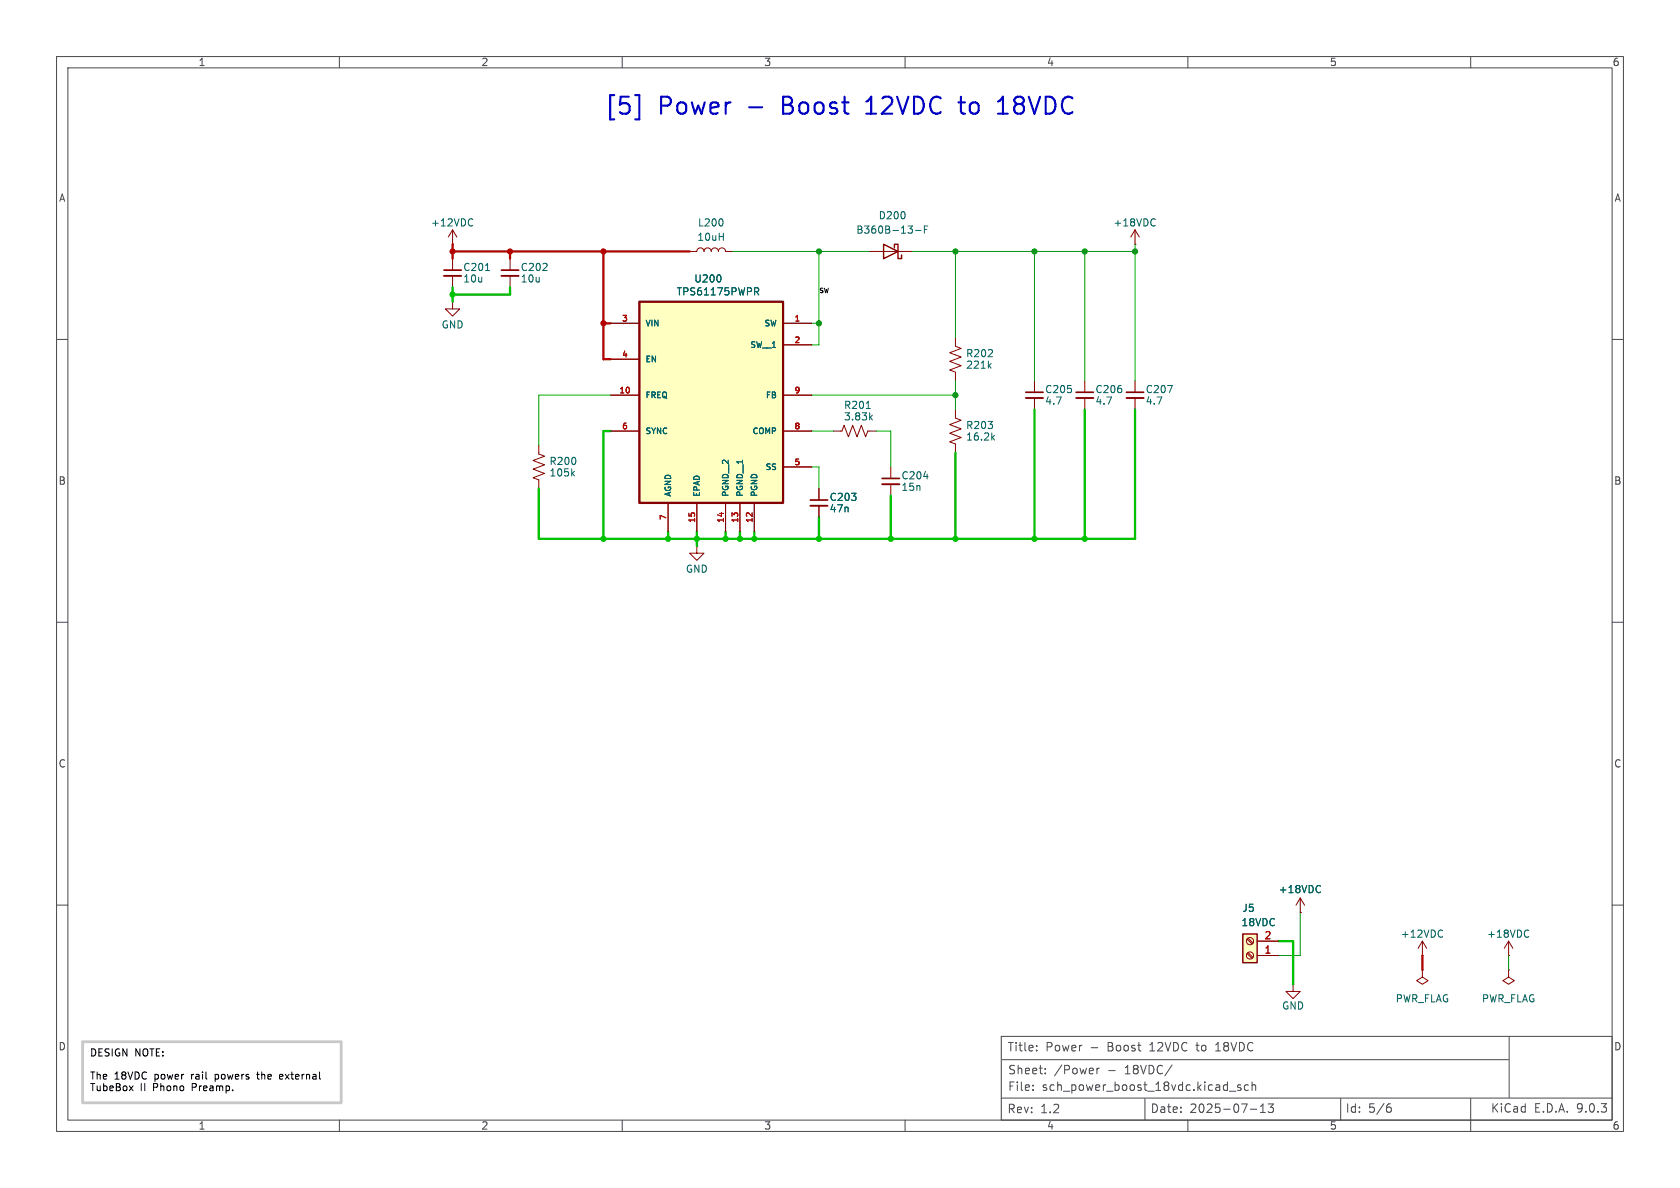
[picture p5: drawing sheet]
<svg xmlns="http://www.w3.org/2000/svg" width="297mm" height="210mm" viewBox="0 0 297 210" stroke-linecap="round" stroke-linejoin="round" font-family="sans-serif">
<g fill="none" stroke="#484848" stroke-width=".18">
<path d="M10 10h277v190h-277zM12 12h273v186h-273zM60 10v2M110 10v2M160 10v2M210 10v2M260 10v2M10 60h2M285 60h2M10 110h2M285 110h2M10 160h2"/>
<path d="M285 160h2M60 198v2M110 198v2M160 198v2M177 194.1h108M177 183.2h108v14.8h-108zM177.2 187.3h89.5M182.6 192.6v.2M182.6 191.8v.2M183.3 185.6v.2M183.3 184.9v.1M184.8 189.7v.1"/>
<path d="M184.8 188.9v.1M193.9 188.8v1M194.4 188.8l-.3 .1-.2 .2M202.4 194.3v3.7M207.2 188.3l-1.3 1.9M210 198v2M214.9 185.8h.9M215.1 184.6l-.2 .1M217.3 192.9h1.2M219.3 191.8h-.3l-.2 .2v.2l.5 .1v.4h-.5M220.7 191.8h-.4l-.3 .2v.5l.1 .2h.6M221.1 196.1h1.1"/>
<path d="M221.3 191.9l.3-.1h.3l.1 1M221.3 191.3v1.5M222.8 196.7h.9M222.8 195.6l.5-.4v1.5M224.2 195.2h.9l-.5 .5 .5 .2v.6l-.3 .2h-.4l-.2-.2M237 194.2v3.8M245.4 195.7l.4 .1 .2 .2-.1 .5-.5 .1M245.8 195.1l-.4 .1M260 194.2v5.8M266.8 183.2v10.8"/>
</g>
<g fill="none" stroke="#840000" stroke-width=".18">
<path d="M80 53.3v1.3h1.3l-1.3 1.3-1.3-1.3h1.3M80 53.3h.1M80 45.7v2.1M80 48.8v2M90.2 45.7v2.1M90.2 48.8v2M200.7 43.2h.1M200.7 40.6l-.8 1.3M200.7 40.6l.7 1.3M200.7 40.6v2.6M95.2 78.7v1.6l1.1 .3-2.1 .8 2.1 .8-2.1 .7 2.1 .8-2.1 .8 1 .3v1.6M123.2 96.5v1.3h1.3l-1.3 1.3-1.3-1.3h1.3"/>
<path d="M123.2 96.5h.1"/>
</g>
<path d="M204 38.7l.2 .1M204.2 39.8l-.2 .1M85.8 47.8h.8M101.2 83.7l.4 .4M101.6 83.3l-.5 .5" fill="none" stroke="#006464" stroke-width=".18"/>
<path d="M78.5 47.8h3M88.6 47.8h3.1" fill="none" stroke="#840000" stroke-width=".3"/>
<path d="M78.5 48.8h3M88.6 48.8h3.1" fill="none" stroke="#840000" stroke-width=".33"/>
<path d="M219.7 165.1h2.5v5.1h-2.5z" fill="#ffffc2"/>
<path d="M219.7 165.1h2.5v5.1h-2.5z" fill="none" stroke="#840000" stroke-width=".25"/>
<g fill="none" stroke="#840000" stroke-width=".18">
<path d="M168.9 59.7v1.5l1 .4-2 .8 2 .7-2 .8 2 .7-2 .8 1 .4v1.5M147.3 76.2h1.5l.4-1 .8 2 .7-2 .8 2 .8-2 .7 2 .4-1h1.5M229.9 158.8l-.8 1.2M229.9 158.8l.7 1.2M229.9 158.8v2.5M220.5 168.6l.8 .8M220.5 166l.8 .9M220.6 168.4l.9 .8M220.6 165.9l.9 .8M222.2 168.9h3.9M222.2 166.4h3.9M228.6 174v1.3h1.3l-1.3 1.2-1.3-1.2h1.3"/>
<path d="M228.6 174h.1M229.9 161.3h.1M251.5 168.9h.1M251.5 171.5v1.2l1 .7-1 .6-1.1-.6 1.1-.7M251.5 171.5h.1M251.5 166.4l-.8 1.2M251.5 166.4l.7 1.2M251.5 166.4v2.5M266.7 168.9h.1M266.7 171.5v1.2l1 .7-1 .6-1-.6 1-.7M266.7 171.5h.1M266.7 166.4l-.8 1.2"/>
<path d="M266.7 166.4l.8 1.2M266.7 166.4v2.5"/>
<circle cx="221" cy="168.9" r=".63"/>
<circle cx="221" cy="166.4" r=".63"/>
</g>
<path d="M153.1 72.2h.8M153.9 73.8l.3 .4M154.2 73.4l-.5 .5M174.9 64.6l.3 .5M175.2 64.2l-.5 .5M233.2 156.5l.2 .2M233.4 157.7l-.2 .1M254.8 164.4l.2 .1M255 165.6l-.2 .1M270 164.4l.3 .1M270.3 165.6l-.3 .1" fill="none" stroke="#006464" stroke-width=".18"/>
<path d="M113 53.3h25.4v35.6h-25.4z" fill="#ffffc2"/>
<path d="M113 53.3h25.4v35.6h-25.4z" fill="none" stroke="#840000" stroke-width=".41"/>
<g fill="none" stroke="#840000" stroke-width=".18">
<path d="M80 43.2h.1M80 40.6l-.8 1.3M80 40.6l.8 1.3M80 40.6v2.6M107.9 57.2h5.1M121.9 44.5h1.3a.64 .64 0 0 1 .6-.7 .64 .64 0 0 1 .7 .7 .64 .64 0 0 1 .6-.7 .64 .64 0 0 1 .6 .7 .64 .64 0 0 1 .7-.7 .64 .64 0 0 1 .6 .7 .64 .64 0 0 1 .6-.7 .64 .64 0 0 1 .7 .7h1.2M138.4 57.2h5.1M153.7 44.5h7.6M107.9 63.5h5.1M107.9 69.9h5.1M107.9 76.2h5.1M138.4 69.9h5.1"/>
<path d="M138.4 76.2h5.1M138.4 61h5.1M168.9 72.4v1.5l1 .4-2 .8 2 .7-2 .8 2 .7-2 .8 1 .4v1.5M182.9 67.3v2M182.9 70.4v2M191.8 67.3v2M191.8 70.4v2M200.7 67.3v2M200.7 70.4v2M118.1 88.9v5.1M123.2 88.9v5.1M128.3 88.9v5.1"/>
<path d="M130.8 88.9v5.1M133.3 88.9v5.1M138.4 82.6h5.1M144.8 86.4v2M144.8 89.4v2M157.5 82.6v2M157.5 85.6v2M222.2 168.9h3.9M222.2 166.4h3.9M229.9 161.3h.1"/>
</g>
<g fill="none" stroke="#006464" stroke-width=".18">
<path d="M83.3 38.7l.3 .1M83.6 39.8l-.3 .1M127.8 38.9v.8M164 39.9h-.6v1.3M127.4 48.8v.8M133.4 50.9h.5l.2 .2-.1 .4h-.6M133.7 51.5l.4 .6M161.8 40.7h1M163.4 40.6h.4M175.5 77.3l.3 .5M175.8 76.9l-.5 .5M206.4 68.1h.9l-.6 1.3"/>
<path d="M163.3 84.2h.8M233.2 156.5l.2 .2M233.4 157.7l-.2 .1"/>
</g>
<path d="M156.2 43.2l2.5 1.3-2.5 1.2zM158.1 43.8v-.6h.6v2.5h.7v-.6" fill="none" stroke="#840000" stroke-width=".25"/>
<path d="M181.4 69.3h3M190.2 69.3h3.1M199.1 69.3h3.1M143.3 88.4h3M156 84.6h3" fill="none" stroke="#840000" stroke-width=".3"/>
<path d="M181.4 70.4h3M190.2 70.4h3.1M199.1 70.4h3.1M143.3 89.4h3M156 85.6h3" fill="none" stroke="#840000" stroke-width=".33"/>
<path d="M80 44.5h41.9M80 43.2v2.5M90.2 44.5v1.2M106.7 44.5v19h1.2M106.7 57.2h1.2M251.5 168.9v2.6" fill="none" stroke="#c20000" stroke-width=".41"/>
<g fill="none" stroke="#00c200" stroke-width=".41">
<path d="M80 50.8v2.5M90.2 50.8v1.3h-10.2M107.9 76.2h-1.2v19.1M182.9 72.4v22.9M191.8 72.4v22.9M200.7 72.4v22.9h-105.5v-8.9M118.1 94v1.3M123.2 94v2.5M128.3 94v1.3M130.8 94v1.3M133.3 94v1.3M144.8 91.4v3.9"/>
<path d="M157.5 87.6v7.7M168.9 80v15.3M226.1 166.4h2.5v7.6"/>
</g>
<g fill="none" stroke="#009600" stroke-width=".18">
<path d="M129.5 44.5h24.2M143.5 57.2h1.3M144.8 44.5v16.5h-1.3M161.3 44.5h39.4M168.9 44.5v15.2M182.9 44.5v22.8M191.8 44.5v22.8M200.7 43.2v24.1M107.9 69.9h-12.7v8.8M143.5 69.9h25.4M143.5 76.2h3.8M154.9 76.2h2.6v6.4"/>
<path d="M168.9 67.3v5.1M143.5 82.6h1.3v3.8M229.9 161.3v7.6h-3.8M266.7 168.9v2.6"/>
</g>
<path d="M112.3 16.8h.7v4.3h-.7M132.4 19h2.3M153.4 17.8l-.2 .2M169.4 18.1h1.2M169.9 17.1v2.6l.1 .3 .3 .1M176.4 18l.6-.5 .3-.4v3M153.2 20.1h1.7M176.4 20.1h1.8" fill="none" stroke="#0000c2" stroke-width=".38"/>
<path d="M14.6 184.2h45.7v10.7h-45.7z" fill="none" stroke="#c8c8c8" stroke-width=".5"/>
<path d="M22.9 192l.6 .8M23.5 192l-.6 .8M45.4 189.9h.4M45.5 189.5l.1 1.2M49.8 189.9h-.2l-.2 .2 .1 .6 .3 .1M50 190.2l-.6 .1" fill="none" stroke="#000" stroke-width=".18"/>
<g fill="#00c200" stroke="#00c200" stroke-width=".18">
<circle cx="106.7" cy="95.3" r=".46"/>
<circle cx="80" cy="52.1" r=".46"/>
<circle cx="128.3" cy="95.3" r=".46"/>
<circle cx="118.1" cy="95.3" r=".46"/>
<circle cx="168.9" cy="95.3" r=".46"/>
<circle cx="157.5" cy="95.3" r=".46"/>
<circle cx="144.8" cy="95.3" r=".46"/>
<circle cx="191.8" cy="95.3" r=".46"/>
<circle cx="182.9" cy="95.3" r=".46"/>
<circle cx="123.2" cy="95.3" r=".46"/>
<circle cx="130.8" cy="95.3" r=".46"/>
<circle cx="133.3" cy="95.3" r=".46"/>
</g>
<g fill="#c20000" stroke="#c20000" stroke-width=".18">
<circle cx="80" cy="44.5" r=".46"/>
<circle cx="90.2" cy="44.5" r=".46"/>
<circle cx="106.7" cy="44.5" r=".46"/>
<circle cx="106.7" cy="57.2" r=".46"/>
</g>
<g fill="#009600" stroke="#009600" stroke-width=".18">
<circle cx="168.9" cy="44.5" r=".46"/>
<circle cx="144.8" cy="44.5" r=".46"/>
<circle cx="168.9" cy="69.9" r=".46"/>
<circle cx="182.9" cy="44.5" r=".46"/>
<circle cx="191.8" cy="44.5" r=".46"/>
<circle cx="200.7" cy="44.5" r=".46"/>
<circle cx="144.8" cy="57.2" r=".46"/>
</g>
<g font-size="4.2" fill="#0000c2">
<text x="106.8" y="20.8">[5]</text>
<text x="116.4" y="20.8">Power</text>
<text x="139" y="20.8">Boost</text>
<text x="154.4" y="20.8">12VDC</text>
<text x="171.5" y="20.8">to</text>
<text x="178.8" y="20.8">18VDC</text>
</g>
<g font-size="2.1" fill="#484848">
<text x="178" y="186.1">Title:</text>
<text x="178.1" y="190.1">Sheet:</text>
<text x="184.8" y="186.1">Power</text>
<text x="186.3" y="190.1">/Power</text>
<text x="192.8" y="186.1">-</text>
<text x="195.9" y="190.1">-</text>
<text x="195.9" y="186.1">Boost</text>
<text x="199" y="190.1">18VDC/</text>
<text x="203.5" y="186.1">12VDC</text>
<text x="212" y="186.1">to</text>
<text x="215.5" y="186.1">18VDC</text>
<text x="178" y="197">Rev:</text>
<text x="178.1" y="193.1">File:</text>
<text x="183.9" y="197">1.2</text>
<text x="184.2" y="193.1">sch_power_boost_18vdc.kicad_sch</text>
<text x="203.3" y="196.9">Date:</text>
<text x="210.3" y="196.9">2025-07-13</text>
<text x="237.8" y="196.9">Id:</text>
<text x="241.9" y="196.9">5/6</text>
<text x="263.5" y="196.9">KiCad</text>
<text x="271.2" y="196.9">E.D.A.</text>
<text x="278.8" y="196.9">9.0.3</text>
</g>
<g font-size="1.8" fill="#484848">
<text x="35" y="11.9">1</text>
<text x="85" y="11.9">2</text>
<text x="135" y="11.9">3</text>
<text x="185" y="11.9">4</text>
<text x="235" y="11.9">5</text>
<text x="285" y="11.9">6</text>
<text x="10.3" y="35.9">A</text>
<text x="285.3" y="35.9">A</text>
<text x="10.3" y="85.9">B</text>
<text x="285.3" y="85.9">B</text>
<text x="10.3" y="135.9">C</text>
<text x="285.3" y="135.9">C</text>
<text x="10.3" y="185.9">D</text>
<text x="285.3" y="185.9">D</text>
<text x="35" y="199.9">1</text>
<text x="85" y="199.9">2</text>
<text x="135" y="199.9">3</text>
<text x="185" y="199.9">4</text>
<text x="235" y="199.9">5</text>
<text x="285" y="199.9">6</text>
</g>
<g font-size="1.8" fill="#006464">
<text x="76.1" y="40.2">+12VDC</text>
<text x="123.3" y="40.2">L200</text>
<text x="151.3" y="41.5">B360B-13-F</text>
<text x="155.2" y="39">D200</text>
<text x="196.7" y="40.2">+18VDC</text>
<text x="123.2" y="42.8">10uH</text>
<text x="81.8" y="48.1">C201</text>
<text x="81.8" y="50.1">10u</text>
<text x="92" y="48.1">C202</text>
<text x="92" y="50.1">10u</text>
<text x="119.5" y="52.4">TPS61175PWPR</text>
<text x="122.6" y="50.1">U200</text>
<text x="78" y="58.3">GND</text>
<text x="170.7" y="63.3">R202</text>
<text x="170.7" y="65.4">221k</text>
<text x="184.7" y="69.7">C205</text>
<text x="184.7" y="71.7">4.7</text>
<text x="193.6" y="69.7">C206</text>
<text x="193.6" y="71.7">4.7</text>
<text x="202.4" y="69.7">C207</text>
<text x="202.4" y="71.7">4.7</text>
<text x="149.1" y="72.5">R201</text>
<text x="149.1" y="74.5">3.83k</text>
<text x="170.7" y="76">R203</text>
<text x="97" y="82.4">R200</text>
<text x="170.7" y="78.1">16.2k</text>
<text x="97" y="84.4">105k</text>
<text x="146.6" y="88.7">C203</text>
<text x="159.3" y="84.9">C204</text>
<text x="159.3" y="87">15n</text>
<text x="146.6" y="90.8">47n</text>
<text x="121.2" y="101.4">GND</text>
<text x="219.5" y="161.4">J5</text>
<text x="226" y="158.1">+18VDC</text>
<text x="219.4" y="163.9">18VDC</text>
<text x="247.5" y="166">+12VDC</text>
<text x="262.8" y="166">+18VDC</text>
<text x="226.6" y="178.7">GND</text>
<text x="246.6" y="177.4">PWR_FLAG</text>
<text x="261.9" y="177.4">PWR_FLAG</text>
</g>
<g font-size="1.8" fill="#a90000">
<text x="223.4" y="166.1">2</text>
<text x="223.4" y="168.7">1</text>
</g>
<g font-size="1.8">
<text x="15.8" y="187.1">DESIGN NOTE:</text>
<text x="15.8" y="191.2">The</text>
<text x="20.2" y="191.2">18VDC</text>
<text x="27.4" y="191.2">power</text>
<text x="34.1" y="191.2">rail</text>
<text x="38.5" y="191.2">powers</text>
<text x="46.2" y="191.2">the</text>
<text x="50.3" y="191.2">external</text>
<text x="15.8" y="193.2">TubeBox</text>
<text x="24.8" y="193.2">II</text>
<text x="27.2" y="193.2">Phono</text>
<text x="34.2" y="193.2">Preamp.</text>
</g>
<g font-size="1.4" fill="#a90000">
<text x="109.9" y="56.9">3</text>
<text x="140.4" y="56.9">1</text>
<text x="109.9" y="63.2">4</text>
<text x="140.4" y="60.7">2</text>
<text x="109.4" y="69.6">10</text>
<text x="140.4" y="69.6">9</text>
<text x="109.9" y="75.9">6</text>
<text x="140.4" y="75.9">8</text>
<text x="140.4" y="82.3">5</text>
<text x="117.9" y="92.1" transform="rotate(-90 117.9 92.1)">7</text>
<text x="122.9" y="92.5" transform="rotate(-90 122.9 92.5)">15</text>
<text x="128" y="92.5" transform="rotate(-90 128 92.5)">14</text>
<text x="130.6" y="92.5" transform="rotate(-90 130.6 92.5)">13</text>
<text x="133.1" y="92.5" transform="rotate(-90 133.1 92.5)">12</text>
</g>
<g font-size="1.4" fill="#006464">
<text x="114" y="57.9">VIN</text>
<text x="135" y="57.9">SW</text>
<text x="114" y="64.2">EN</text>
<text x="132.5" y="61.7">SW__1</text>
<text x="114" y="70.6">FREQ</text>
<text x="135.3" y="70.6">FB</text>
<text x="114" y="76.9">SYNC</text>
<text x="132.9" y="76.9">COMP</text>
<text x="135.2" y="83.3">SS</text>
<text x="118.8" y="87.9" transform="rotate(-90 118.8 87.9)">AGND</text>
<text x="123.9" y="87.9" transform="rotate(-90 123.9 87.9)">EPAD</text>
<text x="129" y="87.9" transform="rotate(-90 129 87.9)">PGND__2</text>
<text x="131.5" y="87.9" transform="rotate(-90 131.5 87.9)">PGND__1</text>
<text x="134.1" y="87.9" transform="rotate(-90 134.1 87.9)">PGND</text>
</g>
<text font-size="1.1" fill="#0f0f0f" x="144.8" y="51.9">SW</text>
</svg>
